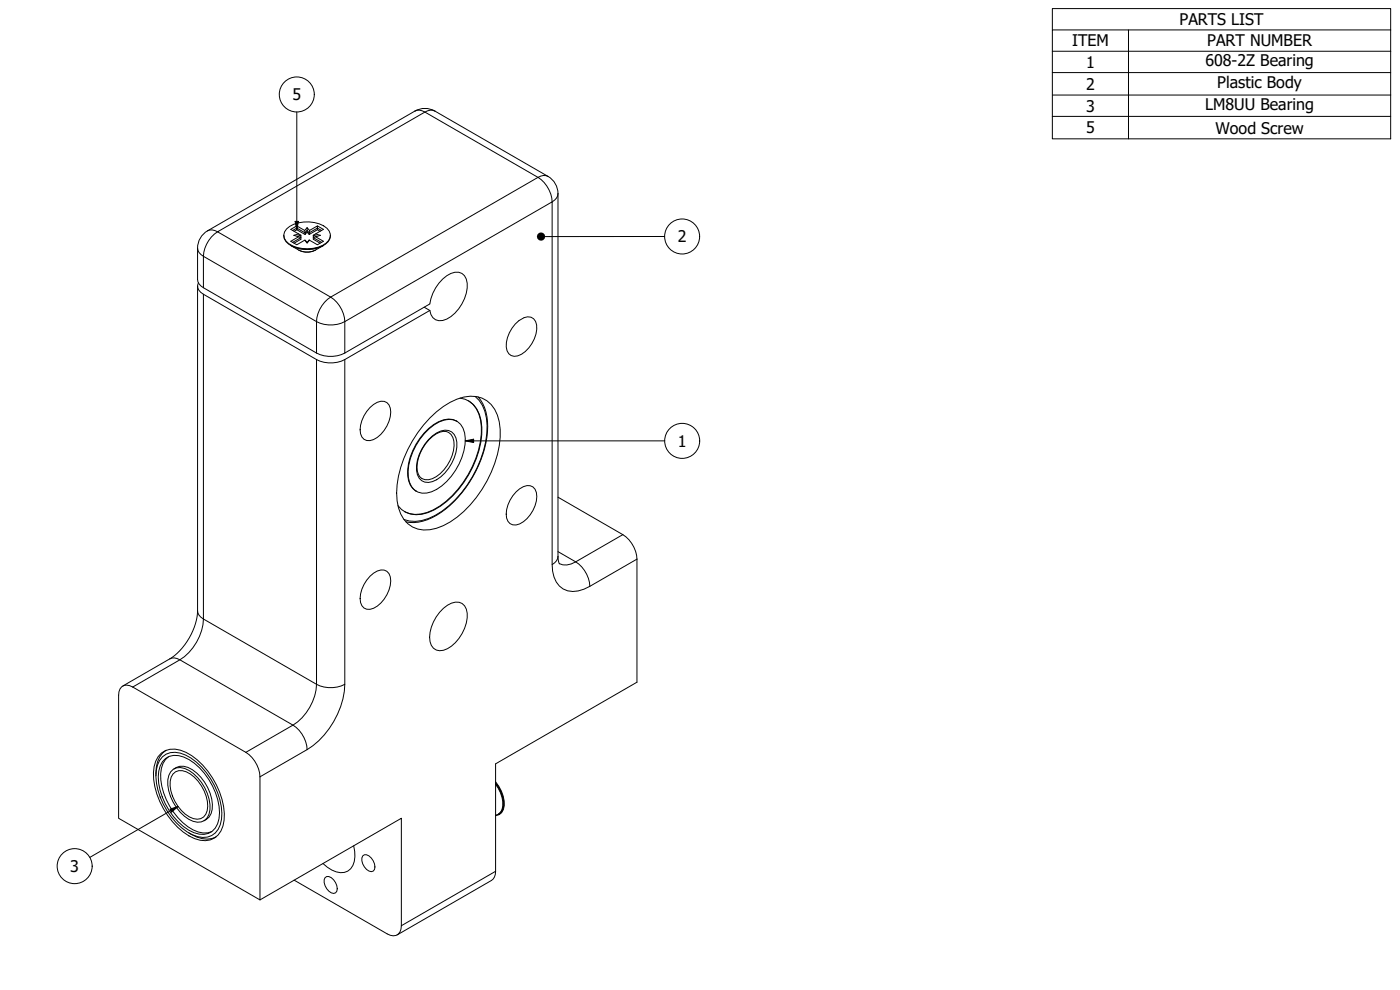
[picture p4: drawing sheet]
<svg xmlns="http://www.w3.org/2000/svg" width="420mm" height="297mm" viewBox="0 0 420 297" stroke-linecap="round" stroke-linejoin="round" font-family="sans-serif">
<!-- layer: Visible Narrow (ISO) -->
<g fill="none" stroke="#000" stroke-width=".3">
<path d="M124.5 33.3a2.99 2.99 0 0 1 3 .3 2.99 2.99 0 0 1 3-.3M164.5 52.9a2.99 2.99 0 0 0-3 .3 9.4 9.4 0 0 1 4.2 7.4 3 3 0 0 0 1.8-2.5M62.3 69.3a2.99 2.99 0 0 1 3 .3 9.4 9.4 0 0 0-4.3 7.3 3 3 0 0 1-1.7-2.4M65.3 69.6l62.2-36 34 19.6-62.3 35.9zM61 86.3v-9.4l34 19.6v9.4M61 88.3v97.4M97.4 90.7l1.8-1.6a9.4 9.4 0 0 1 4.3 7.4 9.4 9.4 0 0 1-8.5 0 9.2 9.2 0 0 1 2.4-5.8zM95 107.9v97.4M103.5 105.9v-9.4l62.2-35.9v108.8M103.5 107.9v97.4M142.6 118.9a12.3 12.3 0 0 1 3.5 11.2 33.7 33.7 0 0 1-15.5 24.5 11.4 11.4 0 0 1-9.4 1.3M128.6 131.9a7.1 7.1 0 0 1 6-2.7 3.7 3.7 0 0 1 2.5 3.5 12.8 12.8 0 0 1-7.3 11.8 3.4 3.4 0 0 1-4.8-3.4 13 13 0 0 1 3.6-9.2z"/>
<path d="M134.6 129.7a4.7 4.7 0 0 1 1.5 5.5 11.2 11.2 0 0 1-7.5 8.7h-1l-1-.3M167.5 166.9a2.98 2.98 0 0 1-1.8 2.5 8.3 8.3 0 0 0 3.3 7.3 7.7 7.7 0 0 0 8-.8 9.4 9.4 0 0 0-4.2-7.3 5.1 5.1 0 0 1-4.9 .5M186.9 160.4l-14.1 8.2-5.3-3.1M191.2 167.8l-14.2 8.1M59.3 183.3a2.98 2.98 0 0 0 1.7 2.4M61 185.7a15.6 15.6 0 0 1-7 12.3 3 3 0 0 0-3-.3M61 185.7l34 19.6M39.8 206.1l14.2-8.1 33.9 19.6M87.9 217.6a9.3 9.3 0 0 1 4.3 7.3M87.9 217.6l-14.1 8.1M95 205.3a15.6 15.6 0 0 1-7.1 12.3M95 205.3a9.3 9.3 0 0 0 8.5 0 25 25 0 0 1-11.3 19.6"/>
<path d="M92.2 224.9l-14.2 8.2M148.7 261.4l-28.3 16.4"/>
</g>
<!-- layer: Visible (ISO) -->
<g fill="none" stroke="#000" stroke-width=".3">
<path d="M85.2 70.6a3.4 3.4 0 0 0 2.6 3.3 10.1 10.1 0 0 0 10.7-1.4l.5-.8 .2-1.1M86 68.7a10.1 10.1 0 0 1 12.1-.2 2.72 2.72 0 0 1-.2 4.4 10.1 10.1 0 0 1-12.1-.6 2.59 2.59 0 0 1 .2-3.6zM87.3 73.7a10.6 10.6 0 0 0 9.7 0M87.4 73.7a7 7 0 0 0 6.4 1.7l3.2-1.7M87.8 69.2l1.3-.8v.5l2.4 1.5M89.1 67.8l-1.8 1 2.3 1.4M89.1 68.9l-.8 .5M89.6 70.2l.7 .4-1.1 .3M89.6 70.2l-1.4 .4 2.1 .7M89.6 71l-2.3 1.4 1.8 1 2.4-1.4 .7 .7M90.3 70.6v.5l-.3 .1M90.3 71.3l-2.5 1.4"/>
<path d="M90.3 71.3v.5l-2 1.2M91.4 69.1l-2.3-1.3v.6l2.4 1.5v.5l.7-.8M91.4 72.1l.8 .8 .7-.8-.7 .8M92.2 68.3l-.8 .8 .1 .8 .7-.7v.4l.6 .8M92.9 69.1l2.4-1.3v.6l-2.5 1.5zM94 71.3l.7-.3 2.4 1.4-1.8 1-2.4-1.3M94 70.6l.7-.4 1.4 .4-1.4 .4M94 70.6v.5l.4 .1M94 71.3l2.5 1.4M94 70.6l1.1 .3M94 71.3v.5l2.1 1.2M95.3 68.9l-2.5 1.5v-.5l-.6-.7v-.9l.7 .8"/>
<path d="M95.3 68.4v.5l.8 .5M95.3 67.8l1.8 1-2.4 1.4M95.3 68.4l1.2 .8M59.3 85.8v97.5a19.1 19.1 0 0 1-8.3 14.4l-14.2 8.1M59.5 84.9a2.53 2.53 0 0 0 1.5 3.4l34 19.6a9.3 9.3 0 0 0 8.5 0l25.5-14.7M127.3 92.2l1.7 1M129 93.2a3.2 3.2 0 0 0 5.1 2.5 12.2 12.2 0 0 0 6.1-10.7 3.2 3.2 0 0 0-4.9-3 12.1 12.1 0 0 0-6.3 9.2l-25.5 14.7a9.3 9.3 0 0 1-8.5 0l-34-19.6a3 3 0 0 1-1.7-2.4v-9.4a6 6 0 0 1 3-5.2l62.2-36a6 6 0 0 1 6 0l34 19.6a6 6 0 0 1 3 5.2v108.8l.4 2.3M154.6 97.2a4.8 4.8 0 0 1 4.8-2 3.2 3.2 0 0 1 1.7 3.6 9.8 9.8 0 0 1-5.7 8 2.59 2.59 0 0 1-3.5-2.7 9.7 9.7 0 0 1 2.7-6.9zM138.1 119.4a7.5 7.5 0 0 1 6.3 6.8 27.2 27.2 0 0 1-6.8 20.6 20.1 20.1 0 0 1-11 7.5 7.1 7.1 0 0 1-7.2-2.6M143.5 119.1a14.3 14.3 0 0 1 2.6 12.1 34.5 34.5 0 0 1-15.2 23.5 13 13 0 0 1-9.1 1.9M111 122.3a4.4 4.4 0 0 1 5.1-1.5 4.1 4.1 0 0 1 1 4.2 9.3 9.3 0 0 1-6.1 7.2 2.67 2.67 0 0 1-2.9-3.3 10.1 10.1 0 0 1 2.9-6.6zM128.8 128.7a8.9 8.9 0 0 1 7.3-2.7 5.2 5.2 0 0 1 3.5 5.5 18.3 18.3 0 0 1-10.1 16.1 4.8 4.8 0 0 1-7-4.4 18.5 18.5 0 0 1 6.3-14.5z"/>
<path d="M129 125.4a19.4 19.4 0 0 1 12.1-6.5 8.3 8.3 0 0 1 8.7 7.7 30.4 30.4 0 0 1-6.8 22.7 25.5 25.5 0 0 1-12 9.2 8.4 8.4 0 0 1-11.4-6.1 27.9 27.9 0 0 1 4.2-20.1l3.3-4.8zM134.6 129.7a4.2 4.2 0 0 0-4.8 1.2 12.4 12.4 0 0 0-4.5 10.5l.3 .9 1 1.3M137.1 126.4a6.2 6.2 0 0 0-6.9 1 18.9 18.9 0 0 0-7.8 15.2 5.6 5.6 0 0 0 2.6 4.8M140.6 120.2a10.2 10.2 0 0 1 3.9 10 29.9 29.9 0 0 1-14.5 22.8 9.5 9.5 0 0 1-8.6 .5M154.9 147.6a4.4 4.4 0 0 1 5.1-1.5 4.1 4.1 0 0 1 1 4.2 9.4 9.4 0 0 1-6.1 7.2 2.68 2.68 0 0 1-3-3.2 10.1 10.1 0 0 1 3-6.7zM167.5 149.2l19.4 11.2a9.3 9.3 0 0 1 4.3 7.4v36.9l-42.5 24.5v32.2a3 3 0 0 1-1.2 2.8l-28.3 16.3M111 172.9a4.4 4.4 0 0 1 5.1-1.5 4.1 4.1 0 0 1 1 4.2 9.3 9.3 0 0 1-6.1 7.2 2.67 2.67 0 0 1-2.9-3.2 10.1 10.1 0 0 1 2.9-6.7zM133.1 182.5a5.1 5.1 0 0 1 5.6-1.4 4.5 4.5 0 0 1 1.5 4.3 11.8 11.8 0 0 1-7.1 9.7 3.3 3.3 0 0 1-4.2-3.9 12.7 12.7 0 0 1 4.2-8.7zM36.5 206.1a2.78 2.78 0 0 1 3.3 0l34 19.6a9.4 9.4 0 0 1 4.2 7.4v36.9l-42.4-24.5v-36.9l.4-1.9zM48.4 226a6.5 6.5 0 0 1 7.4-.3 22.9 22.9 0 0 1 11.5 20.4 6 6 0 0 1-8.9 5.5 22.5 22.5 0 0 1-11.9-15.6 10.2 10.2 0 0 1 1.9-10zM48.8 227.1a5.8 5.8 0 0 1 6.9-.6 21.1 21.1 0 0 1 10.8 19.3 5.7 5.7 0 0 1-8.8 4.7 21.1 21.1 0 0 1-10.8-19.3l.4-1.6 .6-1.4zM49.7 227.6a6 6 0 0 1 7.1 .3 19.7 19.7 0 0 1 8.9 17.7 5.1 5.1 0 0 1-7.5 4.2 19.3 19.3 0 0 1-10.6-18.4l.5-1.6 .7-1.3z"/>
<path d="M49.9 225.1a8.2 8.2 0 0 0-3.1 7.7M50.6 227.1a7.1 7.1 0 0 0-2.3 6.9 20.4 20.4 0 0 0 9.6 15 6.4 6.4 0 0 0 5.6 .5M51.2 231.6a3.5 3.5 0 0 1 4.2-1 13.3 13.3 0 0 1 7.6 12.4 3.6 3.6 0 0 1-5 3.4 13.4 13.4 0 0 1-7.6-12.4l.3-1.3zM51.9 232.2a3.2 3.2 0 0 1 4-.6 11.8 11.8 0 0 1 6.3 11.6 3.3 3.3 0 0 1-5.4 1.9 12.2 12.2 0 0 1-5.7-10.7l.3-1.2zM52.2 230.7a4.4 4.4 0 0 1 5.5 .2 13.7 13.7 0 0 1 6 12 4 4 0 0 1-2.5 3.4M148.7 234.6a9.5 9.5 0 0 1 2.4 8.2l-.5 .9-.8 .7M148.7 235.3a8.9 8.9 0 0 1 2 7.6l-.5 .8-.6 .6-.9 .3M148.7 235a9 9 0 0 1 2.1 7.8l-.5 .9-.8 .6M148.7 234.8a9.3 9.3 0 0 1 2.2 8.2l-.5 .9-.7 .6-1 .2M56.7 249.9a8.2 8.2 0 0 0 8.2 1.2M106.1 253.8a8 8 0 0 1-.9 6.9 4.4 4.4 0 0 1-5.6 .3l-2.7-1.9M108.9 256.8a1.71 1.71 0 0 1 2.5 .6 3.2 3.2 0 0 1 .6 4 2.2 2.2 0 0 1-2.6-1.3 3.1 3.1 0 0 1-.5-3.3z"/>
<path d="M88.3 264.1l27.9 16.1a2.59 2.59 0 0 0 3 .3 2.59 2.59 0 0 0 1.2-2.7v-32.3l-42.4 24.5M97.6 263.3a1.7 1.7 0 0 1 2.5 .7 3.2 3.2 0 0 1 .6 3.9 2.18 2.18 0 0 1-2.7-1.3 3.1 3.1 0 0 1-.4-3.3z"/>
</g>
<!-- layer: Symbol (ISO) -->
<g fill="none" stroke="#000" stroke-width=".3">
<path d="M315.8 9v-6.4h101.6v6.4M315.8 15.4h101.6M338.7 9v32.7M417.4 9h-101.6v6.4M417.4 9v32.7h-101.6v-26.3M89.1 33.6v35.3M315.8 21.8h101.6M315.8 28.5h101.6M315.8 34.9h101.6M88.6 66.4h1l-.5 2.5zM199.5 71h-35.9M139.6 132.3l2.5-.5v1z"/>
<path d="M139.6 132.3h59.9M51 242.8l2.4-.8-1.9 1.6zM53.4 242l-26.4 15.3"/>
<circle cx="89.1" cy="28.3" r="5.3"/>
<circle cx="204.7" cy="71" r="5.3"/>
<circle cx="204.7" cy="132.3" r="5.3"/>
<circle cx="22.4" cy="259.9" r="5.3"/>
</g>
<g fill="#000">
<path d="M88.6 66.4h1l-.5 2.5z" fill-rule="evenodd"/>
<path d="M139.6 132.3l2.5-.5v1z" fill-rule="evenodd"/>
<path d="M51 242.8l2.4-.8-1.9 1.6z" fill-rule="evenodd"/>
<circle cx="162.4" cy="71" r="1.25"/>
</g>
<g font-size="4.8">
<text x="354" y="7.5">PARTS LIST</text>
<text x="321.7" y="13.9">ITEM</text>
<text x="362.3" y="13.9">PART NUMBER</text>
<text x="325.9" y="20.3">1</text>
<text x="361.8" y="19.9">608-2Z Bearing</text>
<text x="325.9" y="26.9">2</text>
<text x="365.3" y="26.5">Plastic Body</text>
<text x="87.8" y="30.1">5</text>
<text x="325.9" y="33.5">3</text>
<text x="361.7" y="33">LM8UU Bearing</text>
<text x="325.9" y="40">5</text>
<text x="364.8" y="40.1">Wood Screw</text>
<text x="203.4" y="72.7">2</text>
<text x="203.4" y="134">1</text>
<text x="21.1" y="261.7">3</text>
</g>
</svg>
